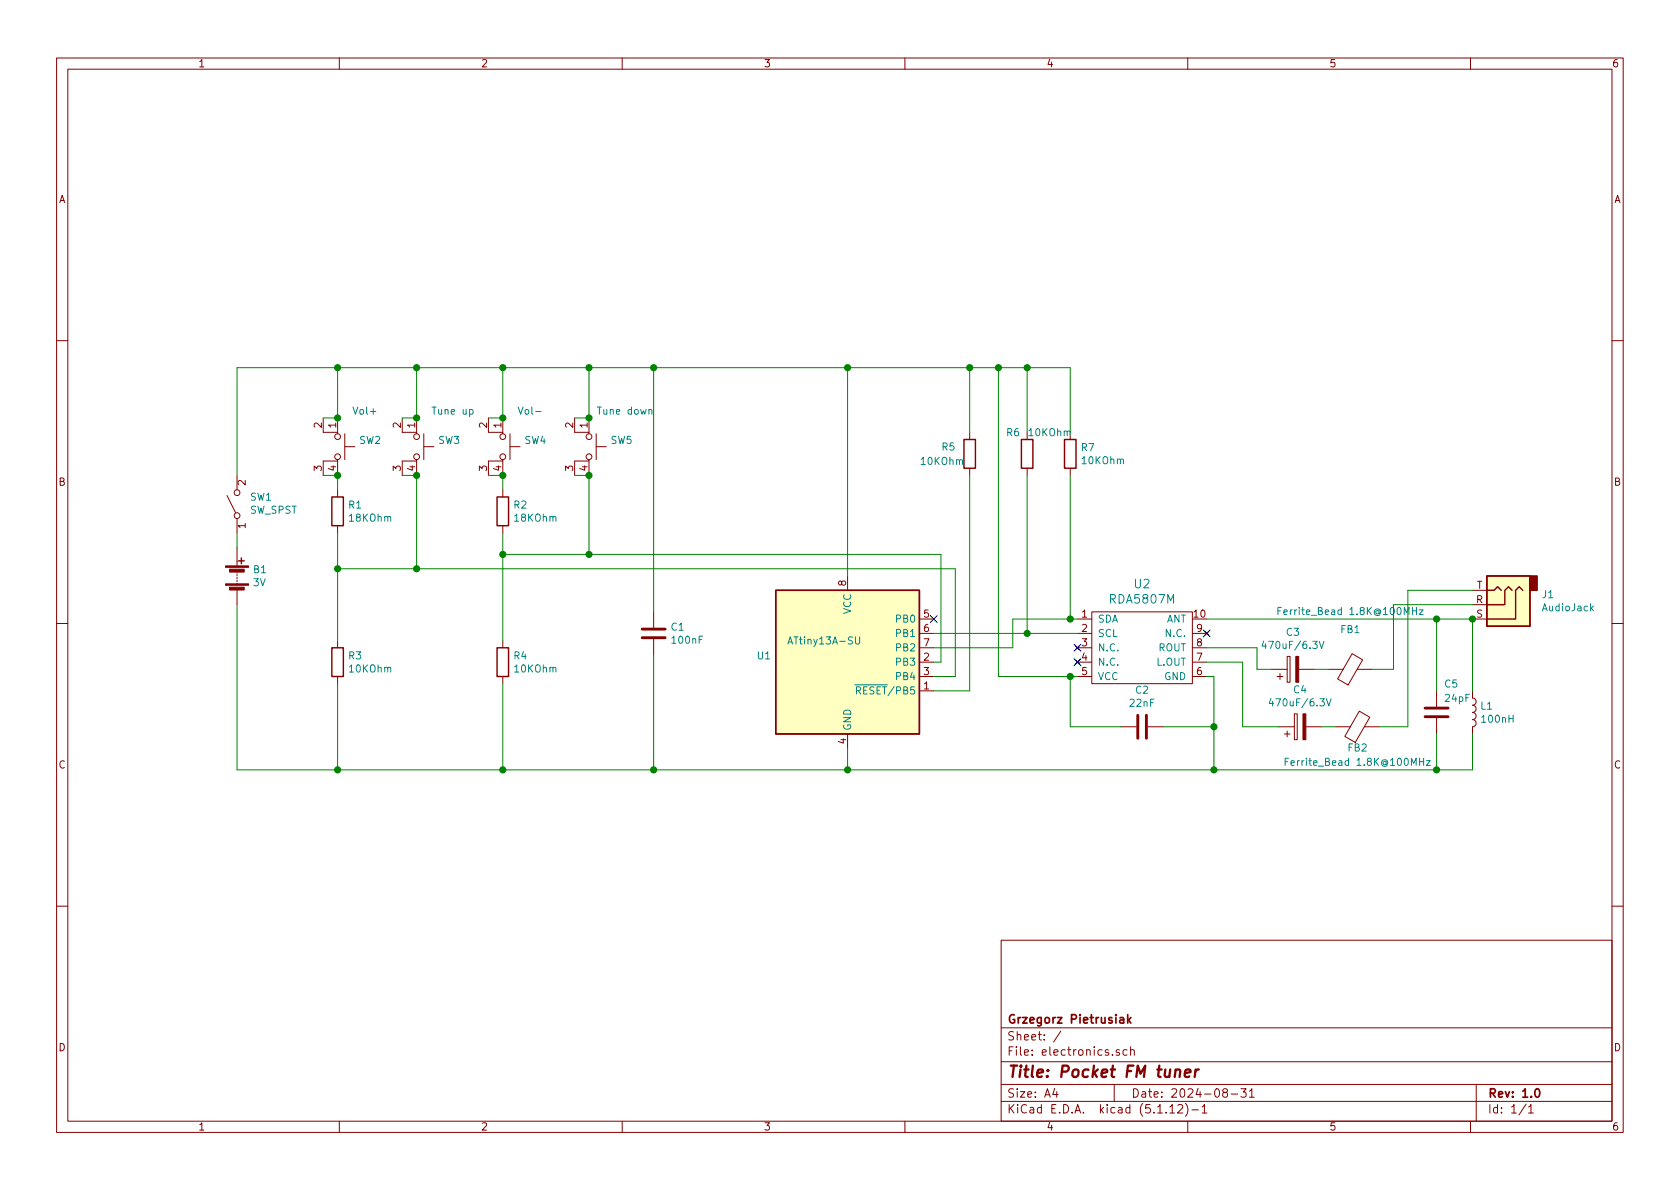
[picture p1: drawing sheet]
EESchema Schematic File Version 4
EELAYER 30 0
EELAYER END
$Descr A4 11693 8268
encoding utf-8
Sheet 1 1
Title "Pocket FM tuner"
Date "2024-08-31"
Rev "1.0"
Comp "Grzegorz Pietrusiak"
Comment1 ""
Comment2 ""
Comment3 ""
Comment4 ""
$EndDescr
$Comp
L MCU_Microchip_ATtiny:ATtiny13A-SU U1
U 1 1
P 5900 4600
F 0 "U1" H 5371 4646 50  0000 R CNN
F 1 "ATtiny13A-SU" H 6000 4750 50  0000 R CNN
F 2 "Package_SO:SOIJ-8_5.3x5.3mm_P1.27mm" H 5900 4600 50  0001 C CIN
F 3 "http://ww1.microchip.com/downloads/en/DeviceDoc/doc8126.pdf" H 5900 4600 50  0001 C CNN
	1    5900 4600
	1    0    0    -1  
$EndComp
$Comp
L Device:C C1
U 1 1
P 4550 4400
F 0 "C1" H 4665 4446 50  0000 L CNN
F 1 "100nF" H 4665 4355 50  0000 L CNN
F 2 "" H 4588 4250 50  0001 C CNN
F 3 "~" H 4550 4400 50  0001 C CNN
	1    4550 4400
	1    0    0    -1  
$EndComp
$Comp
L Device:CP C3
U 1 1
P 9000 4650
F 0 "C3" V 9255 4650 50  0000 C CNN
F 1 "470uF/6.3V" V 9164 4650 50  0000 C CNN
F 2 "" H 9038 4500 50  0001 C CNN
F 3 "~" H 9000 4650 50  0001 C CNN
	1    9000 4650
	0    -1   -1   0   
$EndComp
$Comp
L Device:CP C4
U 1 1
P 9050 5050
F 0 "C4" V 9305 5050 50  0000 C CNN
F 1 "470uF/6.3V" V 9214 5050 50  0000 C CNN
F 2 "" H 9088 4900 50  0001 C CNN
F 3 "~" H 9050 5050 50  0001 C CNN
	1    9050 5050
	0    -1   -1   0   
$EndComp
$Comp
L Device:Ferrite_Bead FB1
U 1 1
P 9400 4650
F 0 "FB1" V 9674 4650 50  0000 C CNN
F 1 "Ferrite_Bead 1.8K@100MHz" V 9800 4650 50  0000 C CNN
F 2 "" V 9330 4650 50  0001 C CNN
F 3 "~" H 9400 4650 50  0001 C CNN
	1    9400 4650
	0    -1   -1   0   
$EndComp
$Comp
L Device:Ferrite_Bead FB2
U 1 1
P 9450 5050
F 0 "FB2" V 9300 5050 50  0000 C CNN
F 1 "Ferrite_Bead 1.8K@100MHz" V 9200 5050 50  0000 C CNN
F 2 "" V 9380 5050 50  0001 C CNN
F 3 "~" H 9450 5050 50  0001 C CNN
	1    9450 5050
	0    -1   -1   0   
$EndComp
$Comp
L Connector:AudioJack3 J1
U 1 1
P 10450 4200
F 0 "J1" H 10170 4133 50  0000 R CNN
F 1 "AudioJack" H 10170 4224 50  0000 R CNN
F 2 "" H 10450 4200 50  0001 C CNN
F 3 "~" H 10450 4200 50  0001 C CNN
	1    10450 4200
	-1   0    0    1   
$EndComp
$Comp
L Device:L L1
U 1 1
P 10250 4950
F 0 "L1" H 10302 4996 50  0000 L CNN
F 1 "100nH" H 10302 4905 50  0000 L CNN
F 2 "" H 10250 4950 50  0001 C CNN
F 3 "~" H 10250 4950 50  0001 C CNN
	1    10250 4950
	1    0    0    -1  
$EndComp
$Comp
L Device:Battery B1
U 1 1
P 1650 4000
F 0 "B1" H 1758 4046 50  0000 L CNN
F 1 "3V" H 1758 3955 50  0000 L CNN
F 2 "" V 1650 4060 50  0001 C CNN
F 3 "~" V 1650 4060 50  0001 C CNN
	1    1650 4000
	1    0    0    -1  
$EndComp
$Comp
L RDA5807M_module:RDA5807M U2
U 1 1
P 7900 4550
F 0 "U2" H 7950 5047 60  0000 C CNN
F 1 "RDA5807M" H 7950 4941 60  0000 C CNN
F 2 "" H 8050 4550 60  0000 C CNN
F 3 "" H 8050 4550 60  0000 C CNN
	1    7900 4550
	1    0    0    -1  
$EndComp
Wire Wire Line
	8400 4500 8750 4500
Wire Wire Line
	8400 4600 8650 4600
Wire Wire Line
	8650 4600 8650 5050
Wire Wire Line
	8650 5050 8900 5050
Wire Wire Line
	9150 4650 9250 4650
Wire Wire Line
	9200 5050 9300 5050
Wire Wire Line
	9600 5050 9800 5050
Wire Wire Line
	10250 4300 10250 4800
Wire Wire Line
	8450 4700 8400 4700
Connection ~ 5900 5350
Wire Wire Line
	1650 3700 1650 3800
Wire Wire Line
	6500 4600 6550 4600
Wire Wire Line
	6650 3950 6650 4700
Connection ~ 3500 3850
Wire Wire Line
	3500 3700 3500 3850
$Comp
L Device:R R4
U 1 1
P 3500 4600
F 0 "R4" H 3570 4646 50  0000 L CNN
F 1 "10KOhm" H 3570 4555 50  0000 L CNN
F 2 "" V 3430 4600 50  0001 C CNN
F 3 "~" H 3500 4600 50  0001 C CNN
	1    3500 4600
	1    0    0    -1  
$EndComp
$Comp
L Device:R R2
U 1 1
P 3500 3550
F 0 "R2" H 3570 3596 50  0000 L CNN
F 1 "18KOhm" H 3570 3505 50  0000 L CNN
F 2 "" V 3430 3550 50  0001 C CNN
F 3 "~" H 3500 3550 50  0001 C CNN
	1    3500 3550
	1    0    0    -1  
$EndComp
Wire Wire Line
	2350 3700 2350 3950
Connection ~ 2350 3950
$Comp
L Device:R R3
U 1 1
P 2350 4600
F 0 "R3" H 2420 4646 50  0000 L CNN
F 1 "10KOhm" H 2420 4555 50  0000 L CNN
F 2 "" V 2280 4600 50  0001 C CNN
F 3 "~" H 2350 4600 50  0001 C CNN
	1    2350 4600
	1    0    0    -1  
$EndComp
$Comp
L Device:R R1
U 1 1
P 2350 3550
F 0 "R1" H 2420 3596 50  0000 L CNN
F 1 "18KOhm" H 2420 3505 50  0000 L CNN
F 2 "" V 2280 3550 50  0001 C CNN
F 3 "~" H 2350 3550 50  0001 C CNN
	1    2350 3550
	1    0    0    -1  
$EndComp
Connection ~ 2900 3950
Wire Wire Line
	2350 3950 2900 3950
Connection ~ 4100 3850
Wire Wire Line
	3500 3850 4100 3850
Wire Wire Line
	6500 4400 7150 4400
Wire Wire Line
	6500 4500 7050 4500
Wire Wire Line
	2900 3300 2900 3950
Wire Wire Line
	4100 3850 4100 3300
Wire Wire Line
	4100 2550 3500 2550
Connection ~ 4100 2550
Wire Wire Line
	4100 2900 4100 2550
Wire Wire Line
	3500 2550 2900 2550
Connection ~ 3500 2550
Wire Wire Line
	3500 2900 3500 2550
Wire Wire Line
	2900 2550 2350 2550
Connection ~ 2900 2550
Wire Wire Line
	2900 2900 2900 2550
Wire Wire Line
	2350 2550 1650 2550
Connection ~ 2350 2550
Wire Wire Line
	2350 2900 2350 2550
Wire Wire Line
	2350 3300 2350 3400
Wire Wire Line
	3500 3300 3500 3400
Connection ~ 4550 2550
Wire Wire Line
	1650 2550 1650 3300
Wire Wire Line
	4550 2550 4100 2550
Wire Wire Line
	7450 2550 7450 3000
Wire Wire Line
	7150 2550 7150 3000
$Comp
L Device:R R7
U 1 1
P 7450 3150
F 0 "R7" H 7520 3196 50  0000 L CNN
F 1 "10KOhm" H 7520 3105 50  0000 L CNN
F 2 "" V 7380 3150 50  0001 C CNN
F 3 "~" H 7450 3150 50  0001 C CNN
	1    7450 3150
	1    0    0    -1  
$EndComp
$Comp
L Device:R R6
U 1 1
P 7150 3150
F 0 "R6" H 7000 3300 50  0000 L CNN
F 1 "10KOhm" H 7150 3300 50  0000 L CNN
F 2 "" V 7080 3150 50  0001 C CNN
F 3 "~" H 7150 3150 50  0001 C CNN
	1    7150 3150
	1    0    0    -1  
$EndComp
Wire Wire Line
	6750 3000 6750 2550
$Comp
L Switch:SW_SPST SW1
U 1 1
P 1650 3500
F 0 "SW1" V 1696 3412 50  0000 R CNN
F 1 "SW_SPST" V 1605 3412 50  0000 R CNN
F 2 "" H 1650 3500 50  0001 C CNN
F 3 "~" H 1650 3500 50  0001 C CNN
	1    1650 3500
	0    -1   -1   0   
$EndComp
$Comp
L Switch:SW_MEC_5E SW2
U 1 1
P 2250 3100
F 0 "SW2" V 2204 3348 50  0000 L CNN
F 1 "Vol+" V 2000 3300 50  0000 L CNN
F 2 "" H 2250 3400 50  0001 C CNN
F 3 "http://www.apem.com/int/index.php?controller=attachment&id_attachment=1371" H 2250 3400 50  0001 C CNN
	1    2250 3100
	0    1    1    0   
$EndComp
$Comp
L Switch:SW_MEC_5E SW5
U 1 1
P 4000 3100
F 0 "SW5" V 3954 3348 50  0000 L CNN
F 1 "Tune down" V 3750 3250 50  0000 L CNN
F 2 "" H 4000 3400 50  0001 C CNN
F 3 "http://www.apem.com/int/index.php?controller=attachment&id_attachment=1371" H 4000 3400 50  0001 C CNN
	1    4000 3100
	0    1    1    0   
$EndComp
$Comp
L Switch:SW_MEC_5E SW4
U 1 1
P 3400 3100
F 0 "SW4" V 3354 3348 50  0000 L CNN
F 1 "Vol-" V 3150 3300 50  0000 L CNN
F 2 "" H 3400 3400 50  0001 C CNN
F 3 "http://www.apem.com/int/index.php?controller=attachment&id_attachment=1371" H 3400 3400 50  0001 C CNN
	1    3400 3100
	0    1    1    0   
$EndComp
$Comp
L Switch:SW_MEC_5E SW3
U 1 1
P 2800 3100
F 0 "SW3" V 2754 3348 50  0000 L CNN
F 1 "Tune up" V 2550 3300 50  0000 L CNN
F 2 "" H 2800 3400 50  0001 C CNN
F 3 "http://www.apem.com/int/index.php?controller=attachment&id_attachment=1371" H 2800 3400 50  0001 C CNN
	1    2800 3100
	0    1    1    0   
$EndComp
$Comp
L Device:R R5
U 1 1
P 6750 3150
F 0 "R5" H 6550 3200 50  0000 L CNN
F 1 "10KOhm" H 6400 3100 50  0000 L CNN
F 2 "" V 6680 3150 50  0001 C CNN
F 3 "~" H 6750 3150 50  0001 C CNN
	1    6750 3150
	1    0    0    -1  
$EndComp
Wire Wire Line
	1650 5350 2350 5350
Wire Wire Line
	4550 2550 5900 2550
Wire Wire Line
	7450 3300 7450 4300
Wire Wire Line
	7150 3300 7150 4400
Wire Wire Line
	6750 3300 6750 4800
Wire Wire Line
	5900 2550 5900 4000
Connection ~ 5900 2550
Connection ~ 4550 5350
Wire Wire Line
	4550 5350 5900 5350
Connection ~ 3500 5350
Wire Wire Line
	3500 5350 4550 5350
Connection ~ 2350 5350
Wire Wire Line
	2350 5350 3500 5350
Wire Wire Line
	1650 4200 1650 5350
Wire Wire Line
	4100 3850 6550 3850
Wire Wire Line
	6550 3850 6550 4600
Wire Wire Line
	3500 4750 3500 5350
Wire Wire Line
	2350 4750 2350 5350
Wire Wire Line
	4550 2550 4550 4250
Wire Wire Line
	4550 4550 4550 5350
Wire Wire Line
	3500 3850 3500 4450
Wire Wire Line
	2350 3950 2350 4450
Connection ~ 6750 2550
Wire Wire Line
	5900 2550 6750 2550
Connection ~ 6950 2550
Wire Wire Line
	6950 2550 6750 2550
Wire Wire Line
	6950 2550 7150 2550
Wire Wire Line
	6500 4800 6750 4800
Wire Wire Line
	6500 4700 6650 4700
Wire Wire Line
	2900 3950 6650 3950
Wire Wire Line
	5900 5350 8450 5350
Wire Wire Line
	6950 2550 6950 4700
Wire Wire Line
	6950 4700 7450 4700
Wire Wire Line
	7500 4300 7450 4300
Wire Wire Line
	7050 4300 7050 4500
Connection ~ 7150 2550
Connection ~ 7150 4400
Wire Wire Line
	7150 2550 7450 2550
Wire Wire Line
	7150 4400 7500 4400
Connection ~ 7450 4300
Wire Wire Line
	7450 4300 7050 4300
Wire Wire Line
	10250 5100 10250 5350
NoConn ~ 6500 4300
NoConn ~ 7500 4500
NoConn ~ 7500 4600
NoConn ~ 8400 4400
Wire Wire Line
	8450 4700 8450 5050
Connection ~ 8450 5350
Wire Wire Line
	8450 5350 10000 5350
Wire Wire Line
	5900 5200 5900 5350
Wire Wire Line
	2250 2900 2350 2900
Connection ~ 2350 2900
Wire Wire Line
	2250 3300 2350 3300
Connection ~ 2350 3300
Wire Wire Line
	2800 3300 2900 3300
Connection ~ 2900 3300
Wire Wire Line
	3400 3300 3500 3300
Connection ~ 3500 3300
Wire Wire Line
	4000 3300 4100 3300
Connection ~ 4100 3300
Wire Wire Line
	4000 2900 4100 2900
Connection ~ 4100 2900
Wire Wire Line
	3400 2900 3500 2900
Connection ~ 3500 2900
Wire Wire Line
	2800 2900 2900 2900
Connection ~ 2900 2900
Wire Wire Line
	9700 4200 9700 4650
Wire Wire Line
	8850 4650 8750 4650
Wire Wire Line
	8750 4500 8750 4650
$Comp
L Device:C C2
U 1 1
P 7950 5050
F 0 "C2" V 8202 5050 50  0000 C CNN
F 1 "22nF" V 8111 5050 50  0000 C CNN
F 2 "" H 7988 4900 50  0001 C CNN
F 3 "~" H 7950 5050 50  0001 C CNN
	1    7950 5050
	0    -1   -1   0   
$EndComp
Wire Wire Line
	7450 4700 7450 5050
Wire Wire Line
	7450 5050 7800 5050
Connection ~ 7450 4700
Wire Wire Line
	7450 4700 7500 4700
Wire Wire Line
	8100 5050 8450 5050
Connection ~ 8450 5050
Wire Wire Line
	8450 5050 8450 5350
$Comp
L Device:C C5
U 1 1
P 10000 4950
F 0 "C5" H 10050 5150 50  0000 L CNN
F 1 "24pF" H 10050 5050 50  0000 L CNN
F 2 "" H 10038 4800 50  0001 C CNN
F 3 "~" H 10000 4950 50  0001 C CNN
	1    10000 4950
	1    0    0    -1  
$EndComp
Wire Wire Line
	8400 4300 10000 4300
Connection ~ 10250 4300
Wire Wire Line
	10000 4800 10000 4300
Connection ~ 10000 4300
Wire Wire Line
	10000 4300 10250 4300
Wire Wire Line
	10000 5100 10000 5350
Wire Wire Line
	10000 5350 10250 5350
Connection ~ 10000 5350
Wire Wire Line
	9700 4650 9550 4650
Wire Wire Line
	9800 4100 10250 4100
Wire Wire Line
	9800 4100 9800 5050
Wire Wire Line
	9700 4200 10250 4200
$EndSCHEMATC
